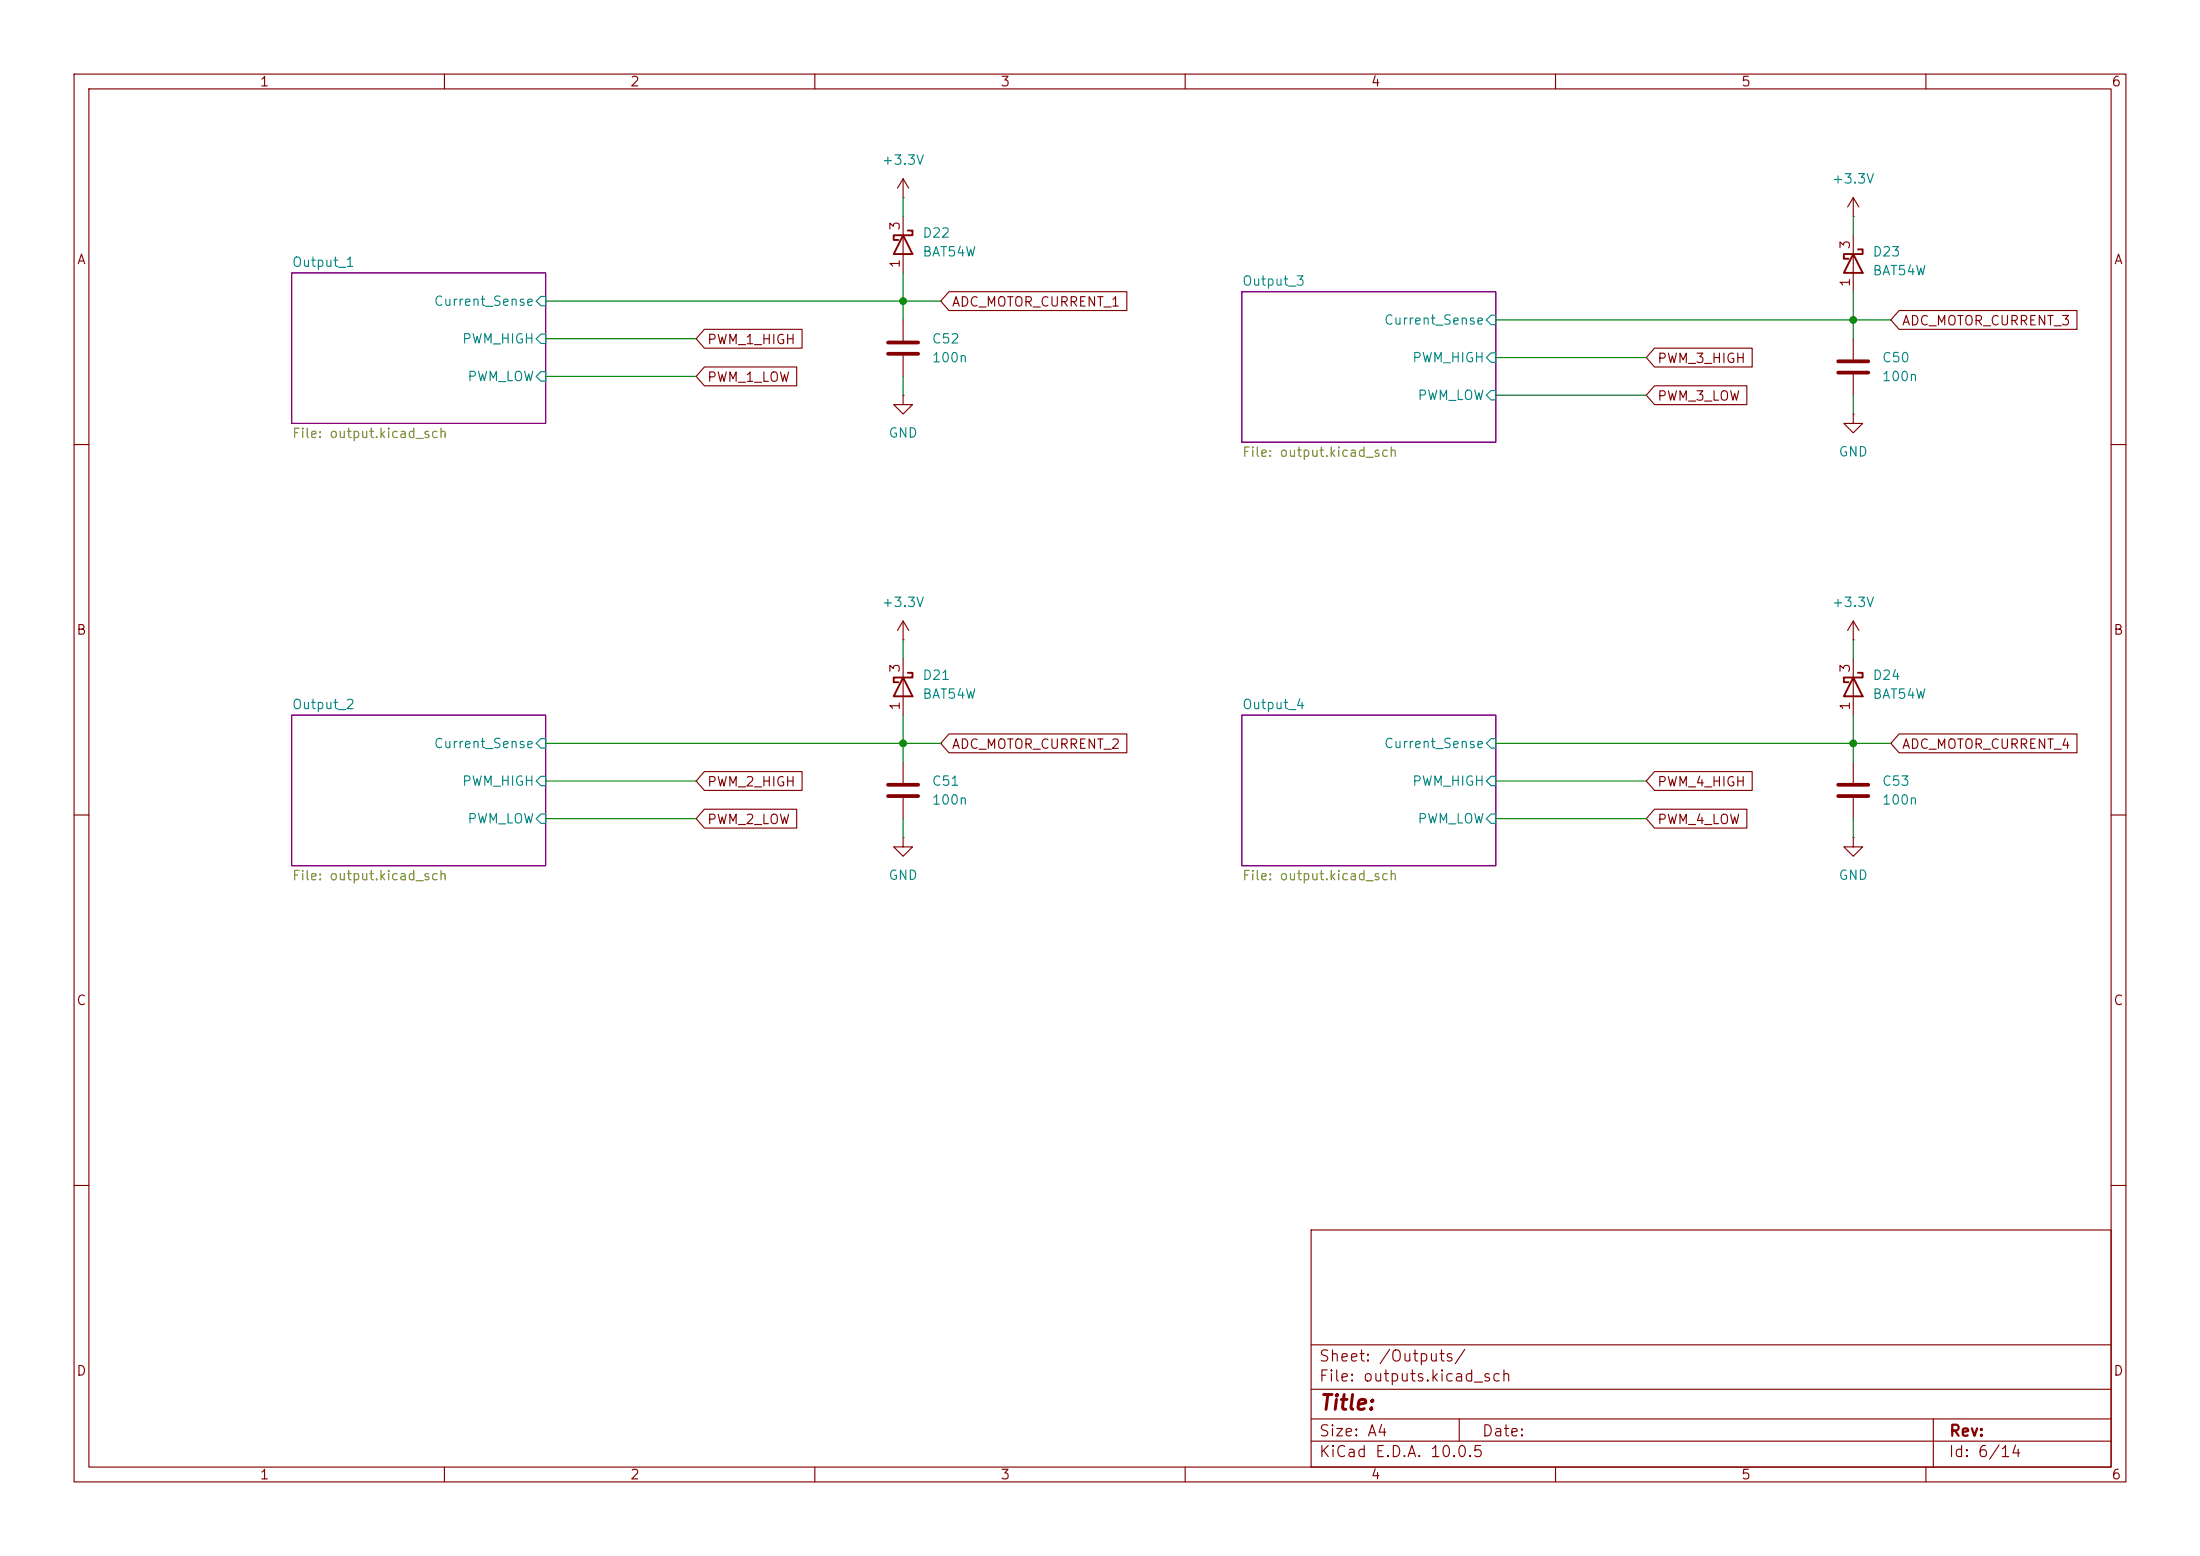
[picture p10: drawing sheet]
(kicad_sch
 (version 20260306)
 (generator "eeschema")
 (generator_version "10.0")
 (paper "A4")
 (lib_symbols
  (symbol "Device:C"
   (pin_numbers (hide yes))
   (pin_names
    (offset 0.254)) (exclude_from_sim no) (in_bom yes) (on_board yes)
   (in_pos_files yes)
   (duplicate_pin_numbers_are_jumpers no)
   (property "Reference" "C" (at 0.635 2.54 0) (show_name no) (do_not_autoplace no) (effects (font (size 1.27 1.27)) (justify left)))
   (property "Value" "C" (at 0.635 -2.54 0) (show_name no) (do_not_autoplace no) (effects (font (size 1.27 1.27)) (justify left)))
   (property "Footprint" "" (at 0.9652 -3.81 0) (show_name no) (do_not_autoplace no) (hide yes) (effects (font (size 1.27 1.27))))
   (property "Datasheet" "" (at 0 0 0) (show_name no) (do_not_autoplace no) (hide yes) (effects (font (size 1.27 1.27))))
   (property "Description" "Unpolarized capacitor" (at 0 0 0) (show_name no) (do_not_autoplace no) (hide yes) (effects (font (size 1.27 1.27))))
   (symbol "C_0_1"
    (polyline (pts (xy -2.032 0.762) (xy 2.032 0.762)) (stroke (width 0.508) (type default)) (fill (type none)))
    (polyline (pts (xy -2.032 -0.762) (xy 2.032 -0.762)) (stroke (width 0.508) (type default)) (fill (type none))))
   (symbol "C_1_1"
    (pin passive line (at 0 3.81 270) (length 2.794) (name "" (effects (font (size 1.27 1.27)))) (number "1" (effects (font (size 1.27 1.27)))))
    (pin passive line (at 0 -3.81 90) (length 2.794) (name "" (effects (font (size 1.27 1.27)))) (number "2" (effects (font (size 1.27 1.27))))))
   (embedded_fonts no))
  (symbol "Diode:BAT54W"
   (pin_names
    (offset 1.016) (hide yes)) (exclude_from_sim no) (in_bom yes) (on_board yes)
   (in_pos_files yes)
   (duplicate_pin_numbers_are_jumpers no)
   (property "Reference" "D" (at 0 2.54 0) (show_name no) (do_not_autoplace no) (effects (font (size 1.27 1.27))))
   (property "Value" "BAT54W" (at 0 -2.54 0) (show_name no) (do_not_autoplace no) (effects (font (size 1.27 1.27))))
   (property "Footprint" "Package_TO_SOT_SMD:SOT-323_SC-70" (at 0 -4.445 0) (show_name no) (do_not_autoplace no) (hide yes) (effects (font (size 1.27 1.27))))
   (property "Datasheet" "https://assets.nexperia.com/documents/data-sheet/BAT54W_SER.pdf" (at 0 0 0) (show_name no) (do_not_autoplace no) (hide yes) (effects (font (size 1.27 1.27))))
   (property "Description" "Schottky barrier diode, SOT-323" (at 0 0 0) (show_name no) (do_not_autoplace no) (hide yes) (effects (font (size 1.27 1.27))))
   (symbol "BAT54W_0_1"
    (polyline (pts (xy -1.905 0.635) (xy -1.905 1.27) (xy -1.27 1.27) (xy -1.27 -1.27) (xy -0.635 -1.27) (xy -0.635 -0.635)) (stroke (width 0.254) (type default)) (fill (type none)))
    (polyline (pts (xy 1.27 1.27) (xy 1.27 -1.27) (xy -1.27 0) (xy 1.27 1.27)) (stroke (width 0.254) (type default)) (fill (type none)))
    (polyline (pts (xy 1.27 0) (xy -1.27 0)) (stroke (width 0) (type default)) (fill (type none))))
   (symbol "BAT54W_1_1"
    (pin passive line (at 3.81 0 180) (length 2.54) (name "A" (effects (font (size 1.27 1.27)))) (number "1" (effects (font (size 1.27 1.27)))))
    (pin no_connect line (at 0 0 90) (length 2.54) (hide yes) (name "NC" (effects (font (size 1.27 1.27)))) (number "2" (effects (font (size 1.27 1.27)))))
    (pin passive line (at -3.81 0 0) (length 2.54) (name "K" (effects (font (size 1.27 1.27)))) (number "3" (effects (font (size 1.27 1.27))))))
   (embedded_fonts no))
  (symbol "power:+3.3V"
   (power global)
   (pin_numbers (hide yes))
   (pin_names
    (offset 0) (hide yes)) (exclude_from_sim no) (in_bom yes) (on_board yes)
   (in_pos_files yes)
   (duplicate_pin_numbers_are_jumpers no)
   (property "Reference" "#PWR" (at 0 -3.81 0) (show_name no) (do_not_autoplace no) (hide yes) (effects (font (size 1.27 1.27))))
   (property "Value" "+3.3V" (at 0 3.556 0) (show_name no) (do_not_autoplace no) (effects (font (size 1.27 1.27))))
   (property "Footprint" "" (at 0 0 0) (show_name no) (do_not_autoplace no) (hide yes) (effects (font (size 1.27 1.27))))
   (property "Datasheet" "" (at 0 0 0) (show_name no) (do_not_autoplace no) (hide yes) (effects (font (size 1.27 1.27))))
   (property "Description" "Power symbol creates a global label with name \"+3.3V\"" (at 0 0 0) (show_name no) (do_not_autoplace no) (hide yes) (effects (font (size 1.27 1.27))))
   (symbol "+3.3V_0_1"
    (polyline (pts (xy -0.762 1.27) (xy 0 2.54)) (stroke (width 0) (type default)) (fill (type none)))
    (polyline (pts (xy 0 2.54) (xy 0.762 1.27)) (stroke (width 0) (type default)) (fill (type none)))
    (polyline (pts (xy 0 0) (xy 0 2.54)) (stroke (width 0) (type default)) (fill (type none))))
   (symbol "+3.3V_1_1"
    (pin power_in line (at 0 0 90) (length 0) (name "" (effects (font (size 1.27 1.27)))) (number "1" (effects (font (size 1.27 1.27))))))
   (embedded_fonts no))
  (symbol "power:GND"
   (power global)
   (pin_numbers (hide yes))
   (pin_names
    (offset 0) (hide yes)) (exclude_from_sim no) (in_bom yes) (on_board yes)
   (in_pos_files yes)
   (duplicate_pin_numbers_are_jumpers no)
   (property "Reference" "#PWR" (at 0 -6.35 0) (show_name no) (do_not_autoplace no) (hide yes) (effects (font (size 1.27 1.27))))
   (property "Value" "GND" (at 0 -3.81 0) (show_name no) (do_not_autoplace no) (effects (font (size 1.27 1.27))))
   (property "Footprint" "" (at 0 0 0) (show_name no) (do_not_autoplace no) (hide yes) (effects (font (size 1.27 1.27))))
   (property "Datasheet" "" (at 0 0 0) (show_name no) (do_not_autoplace no) (hide yes) (effects (font (size 1.27 1.27))))
   (property "Description" "Power symbol creates a global label with name \"GND\" , ground" (at 0 0 0) (show_name no) (do_not_autoplace no) (hide yes) (effects (font (size 1.27 1.27))))
   (symbol "GND_0_1"
    (polyline (pts (xy 0 0) (xy 0 -1.27) (xy 1.27 -1.27) (xy 0 -2.54) (xy -1.27 -1.27) (xy 0 -1.27)) (stroke (width 0) (type default)) (fill (type none))))
   (symbol "GND_1_1"
    (pin power_in line (at 0 0 270) (length 0) (name "" (effects (font (size 1.27 1.27)))) (number "1" (effects (font (size 1.27 1.27))))))
   (embedded_fonts no)))
 (junction
  (at 121.92 100.33)
  (diameter 0)
  (color 0 0 0 0))
 (junction
  (at 250.19 43.18)
  (diameter 0)
  (color 0 0 0 0))
 (junction
  (at 121.92 40.64)
  (diameter 0)
  (color 0 0 0 0))
 (junction
  (at 250.19 100.33)
  (diameter 0)
  (color 0 0 0 0))
 (wire
  (pts (xy 201.93 48.26) (xy 222.25 48.26))
  (stroke (width 0) (type default)))
 (wire
  (pts (xy 127 100.33) (xy 121.92 100.33))
  (stroke (width 0) (type default)))
 (wire
  (pts (xy 201.93 100.33) (xy 250.19 100.33))
  (stroke (width 0) (type default)))
 (wire
  (pts (xy 121.92 26.67) (xy 121.92 29.21))
  (stroke (width 0) (type default)))
 (wire
  (pts (xy 121.92 110.49) (xy 121.92 113.03))
  (stroke (width 0) (type default)))
 (wire
  (pts (xy 121.92 50.8) (xy 121.92 53.34))
  (stroke (width 0) (type default)))
 (wire
  (pts (xy 255.27 100.33) (xy 250.19 100.33))
  (stroke (width 0) (type default)))
 (wire
  (pts (xy 250.19 86.36) (xy 250.19 88.9))
  (stroke (width 0) (type default)))
 (wire
  (pts (xy 250.19 96.52) (xy 250.19 100.33))
  (stroke (width 0) (type default)))
 (wire
  (pts (xy 250.19 110.49) (xy 250.19 113.03))
  (stroke (width 0) (type default)))
 (wire
  (pts (xy 121.92 86.36) (xy 121.92 88.9))
  (stroke (width 0) (type default)))
 (wire
  (pts (xy 201.93 110.49) (xy 222.25 110.49))
  (stroke (width 0) (type default)))
 (wire
  (pts (xy 121.92 96.52) (xy 121.92 100.33))
  (stroke (width 0) (type default)))
 (wire
  (pts (xy 73.66 50.8) (xy 93.98 50.8))
  (stroke (width 0) (type default)))
 (wire
  (pts (xy 73.66 45.72) (xy 93.98 45.72))
  (stroke (width 0) (type default)))
 (wire
  (pts (xy 127 40.64) (xy 121.92 40.64))
  (stroke (width 0) (type default)))
 (wire
  (pts (xy 121.92 40.64) (xy 121.92 43.18))
  (stroke (width 0) (type default)))
 (wire
  (pts (xy 250.19 29.21) (xy 250.19 31.75))
  (stroke (width 0) (type default)))
 (wire
  (pts (xy 121.92 100.33) (xy 121.92 102.87))
  (stroke (width 0) (type default)))
 (wire
  (pts (xy 255.27 43.18) (xy 250.19 43.18))
  (stroke (width 0) (type default)))
 (wire
  (pts (xy 201.93 105.41) (xy 222.25 105.41))
  (stroke (width 0) (type default)))
 (wire
  (pts (xy 73.66 100.33) (xy 121.92 100.33))
  (stroke (width 0) (type default)))
 (wire
  (pts (xy 250.19 39.37) (xy 250.19 43.18))
  (stroke (width 0) (type default)))
 (wire
  (pts (xy 73.66 110.49) (xy 93.98 110.49))
  (stroke (width 0) (type default)))
 (wire
  (pts (xy 73.66 105.41) (xy 93.98 105.41))
  (stroke (width 0) (type default)))
 (wire
  (pts (xy 201.93 53.34) (xy 222.25 53.34))
  (stroke (width 0) (type default)))
 (wire
  (pts (xy 121.92 36.83) (xy 121.92 40.64))
  (stroke (width 0) (type default)))
 (wire
  (pts (xy 250.19 43.18) (xy 250.19 45.72))
  (stroke (width 0) (type default)))
 (wire
  (pts (xy 250.19 100.33) (xy 250.19 102.87))
  (stroke (width 0) (type default)))
 (wire
  (pts (xy 201.93 43.18) (xy 250.19 43.18))
  (stroke (width 0) (type default)))
 (wire
  (pts (xy 250.19 53.34) (xy 250.19 55.88))
  (stroke (width 0) (type default)))
 (wire
  (pts (xy 73.66 40.64) (xy 121.92 40.64))
  (stroke (width 0) (type default)))
 (global_label "PWM_2_LOW"
  (shape input)
  (at 93.98 110.49 0)
  (fields_autoplaced yes)
  (effects (font (size 1.27 1.27)) (justify left))
  (property "Intersheetrefs" "${INTERSHEET_REFS}" (at 108.0927 110.49 0) (hide yes) (show_name no) (do_not_autoplace no) (effects (font (size 1.27 1.27)) (justify left))))
 (global_label "ADC_MOTOR_CURRENT_1"
  (shape input)
  (at 127 40.64 0)
  (fields_autoplaced yes)
  (effects (font (size 1.27 1.27)) (justify left))
  (property "Intersheetrefs" "${INTERSHEET_REFS}" (at 152.6637 40.64 0) (hide yes) (show_name no) (do_not_autoplace no) (effects (font (size 1.27 1.27)) (justify left))))
 (global_label "PWM_4_LOW"
  (shape input)
  (at 222.25 110.49 0)
  (fields_autoplaced yes)
  (effects (font (size 1.27 1.27)) (justify left))
  (property "Intersheetrefs" "${INTERSHEET_REFS}" (at 236.3627 110.49 0) (hide yes) (show_name no) (do_not_autoplace no) (effects (font (size 1.27 1.27)) (justify left))))
 (global_label "PWM_1_HIGH"
  (shape input)
  (at 93.98 45.72 0)
  (fields_autoplaced yes)
  (effects (font (size 1.27 1.27)) (justify left))
  (property "Intersheetrefs" "${INTERSHEET_REFS}" (at 108.8185 45.72 0) (hide yes) (show_name no) (do_not_autoplace no) (effects (font (size 1.27 1.27)) (justify left))))
 (global_label "ADC_MOTOR_CURRENT_3"
  (shape input)
  (at 255.27 43.18 0)
  (fields_autoplaced yes)
  (effects (font (size 1.27 1.27)) (justify left))
  (property "Intersheetrefs" "${INTERSHEET_REFS}" (at 280.9337 43.18 0) (hide yes) (show_name no) (do_not_autoplace no) (effects (font (size 1.27 1.27)) (justify left))))
 (global_label "ADC_MOTOR_CURRENT_2"
  (shape input)
  (at 127 100.33 0)
  (fields_autoplaced yes)
  (effects (font (size 1.27 1.27)) (justify left))
  (property "Intersheetrefs" "${INTERSHEET_REFS}" (at 152.6637 100.33 0) (hide yes) (show_name no) (do_not_autoplace no) (effects (font (size 1.27 1.27)) (justify left))))
 (global_label "ADC_MOTOR_CURRENT_4"
  (shape input)
  (at 255.27 100.33 0)
  (fields_autoplaced yes)
  (effects (font (size 1.27 1.27)) (justify left))
  (property "Intersheetrefs" "${INTERSHEET_REFS}" (at 280.9337 100.33 0) (hide yes) (show_name no) (do_not_autoplace no) (effects (font (size 1.27 1.27)) (justify left))))
 (global_label "PWM_4_HIGH"
  (shape input)
  (at 222.25 105.41 0)
  (fields_autoplaced yes)
  (effects (font (size 1.27 1.27)) (justify left))
  (property "Intersheetrefs" "${INTERSHEET_REFS}" (at 237.0885 105.41 0) (hide yes) (show_name no) (do_not_autoplace no) (effects (font (size 1.27 1.27)) (justify left))))
 (global_label "PWM_2_HIGH"
  (shape input)
  (at 93.98 105.41 0)
  (fields_autoplaced yes)
  (effects (font (size 1.27 1.27)) (justify left))
  (property "Intersheetrefs" "${INTERSHEET_REFS}" (at 108.8185 105.41 0) (hide yes) (show_name no) (do_not_autoplace no) (effects (font (size 1.27 1.27)) (justify left))))
 (global_label "PWM_3_LOW"
  (shape input)
  (at 222.25 53.34 0)
  (fields_autoplaced yes)
  (effects (font (size 1.27 1.27)) (justify left))
  (property "Intersheetrefs" "${INTERSHEET_REFS}" (at 236.3627 53.34 0) (hide yes) (show_name no) (do_not_autoplace no) (effects (font (size 1.27 1.27)) (justify left))))
 (global_label "PWM_3_HIGH"
  (shape input)
  (at 222.25 48.26 0)
  (fields_autoplaced yes)
  (effects (font (size 1.27 1.27)) (justify left))
  (property "Intersheetrefs" "${INTERSHEET_REFS}" (at 237.0885 48.26 0) (hide yes) (show_name no) (do_not_autoplace no) (effects (font (size 1.27 1.27)) (justify left))))
 (global_label "PWM_1_LOW"
  (shape input)
  (at 93.98 50.8 0)
  (fields_autoplaced yes)
  (effects (font (size 1.27 1.27)) (justify left))
  (property "Intersheetrefs" "${INTERSHEET_REFS}" (at 108.0927 50.8 0) (hide yes) (show_name no) (do_not_autoplace no) (effects (font (size 1.27 1.27)) (justify left))))
 (symbol
  (lib_id "Device:C")
  (at 250.19 49.53 180)
  (unit 1)
  (body_style 1)
  (exclude_from_sim no)
  (in_bom yes)
  (on_board yes)
  (in_pos_files yes)
  (dnp no)
  (fields_autoplaced yes)
  (property "Reference" "C50" (at 254 48.2599 0) (show_name no) (do_not_autoplace no) (effects (font (size 1.27 1.27)) (justify right)))
  (property "Value" "100n" (at 254 50.7999 0) (show_name no) (do_not_autoplace no) (effects (font (size 1.27 1.27)) (justify right)))
  (property "Footprint" "Capacitor_SMD:C_0603_1608Metric_Pad1.08x0.95mm_HandSolder" (at 249.2248 45.72 0) (hide yes) (show_name no) (do_not_autoplace no) (effects (font (size 1.27 1.27))))
  (property "Datasheet" "" (at 250.19 49.53 0) (hide yes) (show_name no) (do_not_autoplace no) (effects (font (size 1.27 1.27))))
  (property "Description" "Unpolarized capacitor" (at 250.19 49.53 0) (hide yes) (show_name no) (do_not_autoplace no) (effects (font (size 1.27 1.27))))
  (property "LCSC Part #" "C14663" (at 250.19 49.53 0) (hide yes) (show_name no) (do_not_autoplace no) (effects (font (size 1.27 1.27))))
  (pin "2")
  (pin "1"))
 (symbol
  (lib_id "Device:C")
  (at 121.92 46.99 180)
  (unit 1)
  (body_style 1)
  (exclude_from_sim no)
  (in_bom yes)
  (on_board yes)
  (in_pos_files yes)
  (dnp no)
  (fields_autoplaced yes)
  (property "Reference" "C52" (at 125.73 45.7199 0) (show_name no) (do_not_autoplace no) (effects (font (size 1.27 1.27)) (justify right)))
  (property "Value" "100n" (at 125.73 48.2599 0) (show_name no) (do_not_autoplace no) (effects (font (size 1.27 1.27)) (justify right)))
  (property "Footprint" "Capacitor_SMD:C_0603_1608Metric_Pad1.08x0.95mm_HandSolder" (at 120.9548 43.18 0) (hide yes) (show_name no) (do_not_autoplace no) (effects (font (size 1.27 1.27))))
  (property "Datasheet" "" (at 121.92 46.99 0) (hide yes) (show_name no) (do_not_autoplace no) (effects (font (size 1.27 1.27))))
  (property "Description" "Unpolarized capacitor" (at 121.92 46.99 0) (hide yes) (show_name no) (do_not_autoplace no) (effects (font (size 1.27 1.27))))
  (property "LCSC Part #" "C14663" (at 121.92 46.99 0) (hide yes) (show_name no) (do_not_autoplace no) (effects (font (size 1.27 1.27))))
  (pin "2")
  (pin "1"))
 (symbol
  (lib_id "power:GND")
  (at 250.19 55.88 0)
  (unit 1)
  (body_style 1)
  (exclude_from_sim no)
  (in_bom yes)
  (on_board yes)
  (in_pos_files yes)
  (dnp no)
  (fields_autoplaced yes)
  (property "Reference" "#PWR070" (at 250.19 62.23 0) (hide yes) (show_name no) (do_not_autoplace no) (effects (font (size 1.27 1.27))))
  (property "Value" "GND" (at 250.19 60.96 0) (show_name no) (do_not_autoplace no) (effects (font (size 1.27 1.27))))
  (property "Footprint" "" (at 250.19 55.88 0) (hide yes) (show_name no) (do_not_autoplace no) (effects (font (size 1.27 1.27))))
  (property "Datasheet" "" (at 250.19 55.88 0) (hide yes) (show_name no) (do_not_autoplace no) (effects (font (size 1.27 1.27))))
  (property "Description" "Power symbol creates a global label with name \"GND\" , ground" (at 250.19 55.88 0) (hide yes) (show_name no) (do_not_autoplace no) (effects (font (size 1.27 1.27))))
  (pin "1"))
 (symbol
  (lib_id "power:+3.3V")
  (at 121.92 26.67 0)
  (unit 1)
  (body_style 1)
  (exclude_from_sim no)
  (in_bom yes)
  (on_board yes)
  (in_pos_files yes)
  (dnp no)
  (fields_autoplaced yes)
  (property "Reference" "#PWR065" (at 121.92 30.48 0) (hide yes) (show_name no) (do_not_autoplace no) (effects (font (size 1.27 1.27))))
  (property "Value" "+3.3V" (at 121.92 21.59 0) (show_name no) (do_not_autoplace no) (effects (font (size 1.27 1.27))))
  (property "Footprint" "" (at 121.92 26.67 0) (hide yes) (show_name no) (do_not_autoplace no) (effects (font (size 1.27 1.27))))
  (property "Datasheet" "" (at 121.92 26.67 0) (hide yes) (show_name no) (do_not_autoplace no) (effects (font (size 1.27 1.27))))
  (property "Description" "Power symbol creates a global label with name \"+3.3V\"" (at 121.92 26.67 0) (hide yes) (show_name no) (do_not_autoplace no) (effects (font (size 1.27 1.27))))
  (pin "1"))
 (symbol
  (lib_id "Diode:BAT54W")
  (at 121.92 33.02 270)
  (unit 1)
  (body_style 1)
  (exclude_from_sim no)
  (in_bom yes)
  (on_board yes)
  (in_pos_files yes)
  (dnp no)
  (fields_autoplaced yes)
  (property "Reference" "D22" (at 124.46 31.4324 90) (show_name no) (do_not_autoplace no) (effects (font (size 1.27 1.27)) (justify left)))
  (property "Value" "BAT54W" (at 124.46 33.9724 90) (show_name no) (do_not_autoplace no) (effects (font (size 1.27 1.27)) (justify left)))
  (property "Footprint" "Package_TO_SOT_SMD:SOT-323_SC-70" (at 117.475 33.02 0) (hide yes) (show_name no) (do_not_autoplace no) (effects (font (size 1.27 1.27))))
  (property "Datasheet" "https://assets.nexperia.com/documents/data-sheet/BAT54W_SER.pdf" (at 121.92 33.02 0) (hide yes) (show_name no) (do_not_autoplace no) (effects (font (size 1.27 1.27))))
  (property "Description" "Schottky barrier diode, SOT-323" (at 121.92 33.02 0) (hide yes) (show_name no) (do_not_autoplace no) (effects (font (size 1.27 1.27))))
  (property "LCSC Part #" "C77328" (at 121.92 33.02 90) (hide yes) (show_name no) (do_not_autoplace no) (effects (font (size 1.27 1.27))))
  (pin "2")
  (pin "3")
  (pin "1"))
 (symbol
  (lib_id "Device:C")
  (at 121.92 106.68 180)
  (unit 1)
  (body_style 1)
  (exclude_from_sim no)
  (in_bom yes)
  (on_board yes)
  (in_pos_files yes)
  (dnp no)
  (fields_autoplaced yes)
  (property "Reference" "C51" (at 125.73 105.4099 0) (show_name no) (do_not_autoplace no) (effects (font (size 1.27 1.27)) (justify right)))
  (property "Value" "100n" (at 125.73 107.9499 0) (show_name no) (do_not_autoplace no) (effects (font (size 1.27 1.27)) (justify right)))
  (property "Footprint" "Capacitor_SMD:C_0603_1608Metric_Pad1.08x0.95mm_HandSolder" (at 120.9548 102.87 0) (hide yes) (show_name no) (do_not_autoplace no) (effects (font (size 1.27 1.27))))
  (property "Datasheet" "" (at 121.92 106.68 0) (hide yes) (show_name no) (do_not_autoplace no) (effects (font (size 1.27 1.27))))
  (property "Description" "Unpolarized capacitor" (at 121.92 106.68 0) (hide yes) (show_name no) (do_not_autoplace no) (effects (font (size 1.27 1.27))))
  (property "LCSC Part #" "C14663" (at 121.92 106.68 0) (hide yes) (show_name no) (do_not_autoplace no) (effects (font (size 1.27 1.27))))
  (pin "2")
  (pin "1"))
 (symbol
  (lib_id "power:+3.3V")
  (at 121.92 86.36 0)
  (unit 1)
  (body_style 1)
  (exclude_from_sim no)
  (in_bom yes)
  (on_board yes)
  (in_pos_files yes)
  (dnp no)
  (fields_autoplaced yes)
  (property "Reference" "#PWR067" (at 121.92 90.17 0) (hide yes) (show_name no) (do_not_autoplace no) (effects (font (size 1.27 1.27))))
  (property "Value" "+3.3V" (at 121.92 81.28 0) (show_name no) (do_not_autoplace no) (effects (font (size 1.27 1.27))))
  (property "Footprint" "" (at 121.92 86.36 0) (hide yes) (show_name no) (do_not_autoplace no) (effects (font (size 1.27 1.27))))
  (property "Datasheet" "" (at 121.92 86.36 0) (hide yes) (show_name no) (do_not_autoplace no) (effects (font (size 1.27 1.27))))
  (property "Description" "Power symbol creates a global label with name \"+3.3V\"" (at 121.92 86.36 0) (hide yes) (show_name no) (do_not_autoplace no) (effects (font (size 1.27 1.27))))
  (pin "1"))
 (symbol
  (lib_id "power:GND")
  (at 250.19 113.03 0)
  (unit 1)
  (body_style 1)
  (exclude_from_sim no)
  (in_bom yes)
  (on_board yes)
  (in_pos_files yes)
  (dnp no)
  (fields_autoplaced yes)
  (property "Reference" "#PWR072" (at 250.19 119.38 0) (hide yes) (show_name no) (do_not_autoplace no) (effects (font (size 1.27 1.27))))
  (property "Value" "GND" (at 250.19 118.11 0) (show_name no) (do_not_autoplace no) (effects (font (size 1.27 1.27))))
  (property "Footprint" "" (at 250.19 113.03 0) (hide yes) (show_name no) (do_not_autoplace no) (effects (font (size 1.27 1.27))))
  (property "Datasheet" "" (at 250.19 113.03 0) (hide yes) (show_name no) (do_not_autoplace no) (effects (font (size 1.27 1.27))))
  (property "Description" "Power symbol creates a global label with name \"GND\" , ground" (at 250.19 113.03 0) (hide yes) (show_name no) (do_not_autoplace no) (effects (font (size 1.27 1.27))))
  (pin "1"))
 (symbol
  (lib_id "power:+3.3V")
  (at 250.19 29.21 0)
  (unit 1)
  (body_style 1)
  (exclude_from_sim no)
  (in_bom yes)
  (on_board yes)
  (in_pos_files yes)
  (dnp no)
  (fields_autoplaced yes)
  (property "Reference" "#PWR069" (at 250.19 33.02 0) (hide yes) (show_name no) (do_not_autoplace no) (effects (font (size 1.27 1.27))))
  (property "Value" "+3.3V" (at 250.19 24.13 0) (show_name no) (do_not_autoplace no) (effects (font (size 1.27 1.27))))
  (property "Footprint" "" (at 250.19 29.21 0) (hide yes) (show_name no) (do_not_autoplace no) (effects (font (size 1.27 1.27))))
  (property "Datasheet" "" (at 250.19 29.21 0) (hide yes) (show_name no) (do_not_autoplace no) (effects (font (size 1.27 1.27))))
  (property "Description" "Power symbol creates a global label with name \"+3.3V\"" (at 250.19 29.21 0) (hide yes) (show_name no) (do_not_autoplace no) (effects (font (size 1.27 1.27))))
  (pin "1"))
 (symbol
  (lib_id "Device:C")
  (at 250.19 106.68 180)
  (unit 1)
  (body_style 1)
  (exclude_from_sim no)
  (in_bom yes)
  (on_board yes)
  (in_pos_files yes)
  (dnp no)
  (fields_autoplaced yes)
  (property "Reference" "C53" (at 254 105.4099 0) (show_name no) (do_not_autoplace no) (effects (font (size 1.27 1.27)) (justify right)))
  (property "Value" "100n" (at 254 107.9499 0) (show_name no) (do_not_autoplace no) (effects (font (size 1.27 1.27)) (justify right)))
  (property "Footprint" "Capacitor_SMD:C_0603_1608Metric_Pad1.08x0.95mm_HandSolder" (at 249.2248 102.87 0) (hide yes) (show_name no) (do_not_autoplace no) (effects (font (size 1.27 1.27))))
  (property "Datasheet" "" (at 250.19 106.68 0) (hide yes) (show_name no) (do_not_autoplace no) (effects (font (size 1.27 1.27))))
  (property "Description" "Unpolarized capacitor" (at 250.19 106.68 0) (hide yes) (show_name no) (do_not_autoplace no) (effects (font (size 1.27 1.27))))
  (property "LCSC Part #" "C14663" (at 250.19 106.68 0) (hide yes) (show_name no) (do_not_autoplace no) (effects (font (size 1.27 1.27))))
  (pin "2")
  (pin "1"))
 (symbol
  (lib_id "power:GND")
  (at 121.92 53.34 0)
  (unit 1)
  (body_style 1)
  (exclude_from_sim no)
  (in_bom yes)
  (on_board yes)
  (in_pos_files yes)
  (dnp no)
  (fields_autoplaced yes)
  (property "Reference" "#PWR066" (at 121.92 59.69 0) (hide yes) (show_name no) (do_not_autoplace no) (effects (font (size 1.27 1.27))))
  (property "Value" "GND" (at 121.92 58.42 0) (show_name no) (do_not_autoplace no) (effects (font (size 1.27 1.27))))
  (property "Footprint" "" (at 121.92 53.34 0) (hide yes) (show_name no) (do_not_autoplace no) (effects (font (size 1.27 1.27))))
  (property "Datasheet" "" (at 121.92 53.34 0) (hide yes) (show_name no) (do_not_autoplace no) (effects (font (size 1.27 1.27))))
  (property "Description" "Power symbol creates a global label with name \"GND\" , ground" (at 121.92 53.34 0) (hide yes) (show_name no) (do_not_autoplace no) (effects (font (size 1.27 1.27))))
  (pin "1"))
 (symbol
  (lib_id "power:+3.3V")
  (at 250.19 86.36 0)
  (unit 1)
  (body_style 1)
  (exclude_from_sim no)
  (in_bom yes)
  (on_board yes)
  (in_pos_files yes)
  (dnp no)
  (fields_autoplaced yes)
  (property "Reference" "#PWR071" (at 250.19 90.17 0) (hide yes) (show_name no) (do_not_autoplace no) (effects (font (size 1.27 1.27))))
  (property "Value" "+3.3V" (at 250.19 81.28 0) (show_name no) (do_not_autoplace no) (effects (font (size 1.27 1.27))))
  (property "Footprint" "" (at 250.19 86.36 0) (hide yes) (show_name no) (do_not_autoplace no) (effects (font (size 1.27 1.27))))
  (property "Datasheet" "" (at 250.19 86.36 0) (hide yes) (show_name no) (do_not_autoplace no) (effects (font (size 1.27 1.27))))
  (property "Description" "Power symbol creates a global label with name \"+3.3V\"" (at 250.19 86.36 0) (hide yes) (show_name no) (do_not_autoplace no) (effects (font (size 1.27 1.27))))
  (pin "1"))
 (symbol
  (lib_id "Diode:BAT54W")
  (at 121.92 92.71 270)
  (unit 1)
  (body_style 1)
  (exclude_from_sim no)
  (in_bom yes)
  (on_board yes)
  (in_pos_files yes)
  (dnp no)
  (fields_autoplaced yes)
  (property "Reference" "D21" (at 124.46 91.1224 90) (show_name no) (do_not_autoplace no) (effects (font (size 1.27 1.27)) (justify left)))
  (property "Value" "BAT54W" (at 124.46 93.6624 90) (show_name no) (do_not_autoplace no) (effects (font (size 1.27 1.27)) (justify left)))
  (property "Footprint" "Package_TO_SOT_SMD:SOT-323_SC-70" (at 117.475 92.71 0) (hide yes) (show_name no) (do_not_autoplace no) (effects (font (size 1.27 1.27))))
  (property "Datasheet" "https://assets.nexperia.com/documents/data-sheet/BAT54W_SER.pdf" (at 121.92 92.71 0) (hide yes) (show_name no) (do_not_autoplace no) (effects (font (size 1.27 1.27))))
  (property "Description" "Schottky barrier diode, SOT-323" (at 121.92 92.71 0) (hide yes) (show_name no) (do_not_autoplace no) (effects (font (size 1.27 1.27))))
  (property "LCSC Part #" "C77328" (at 121.92 92.71 90) (hide yes) (show_name no) (do_not_autoplace no) (effects (font (size 1.27 1.27))))
  (pin "2")
  (pin "3")
  (pin "1"))
 (symbol
  (lib_id "power:GND")
  (at 121.92 113.03 0)
  (unit 1)
  (body_style 1)
  (exclude_from_sim no)
  (in_bom yes)
  (on_board yes)
  (in_pos_files yes)
  (dnp no)
  (fields_autoplaced yes)
  (property "Reference" "#PWR068" (at 121.92 119.38 0) (hide yes) (show_name no) (do_not_autoplace no) (effects (font (size 1.27 1.27))))
  (property "Value" "GND" (at 121.92 118.11 0) (show_name no) (do_not_autoplace no) (effects (font (size 1.27 1.27))))
  (property "Footprint" "" (at 121.92 113.03 0) (hide yes) (show_name no) (do_not_autoplace no) (effects (font (size 1.27 1.27))))
  (property "Datasheet" "" (at 121.92 113.03 0) (hide yes) (show_name no) (do_not_autoplace no) (effects (font (size 1.27 1.27))))
  (property "Description" "Power symbol creates a global label with name \"GND\" , ground" (at 121.92 113.03 0) (hide yes) (show_name no) (do_not_autoplace no) (effects (font (size 1.27 1.27))))
  (pin "1"))
 (symbol
  (lib_id "Diode:BAT54W")
  (at 250.19 35.56 270)
  (unit 1)
  (body_style 1)
  (exclude_from_sim no)
  (in_bom yes)
  (on_board yes)
  (in_pos_files yes)
  (dnp no)
  (fields_autoplaced yes)
  (property "Reference" "D23" (at 252.73 33.9724 90) (show_name no) (do_not_autoplace no) (effects (font (size 1.27 1.27)) (justify left)))
  (property "Value" "BAT54W" (at 252.73 36.5124 90) (show_name no) (do_not_autoplace no) (effects (font (size 1.27 1.27)) (justify left)))
  (property "Footprint" "Package_TO_SOT_SMD:SOT-323_SC-70" (at 245.745 35.56 0) (hide yes) (show_name no) (do_not_autoplace no) (effects (font (size 1.27 1.27))))
  (property "Datasheet" "https://assets.nexperia.com/documents/data-sheet/BAT54W_SER.pdf" (at 250.19 35.56 0) (hide yes) (show_name no) (do_not_autoplace no) (effects (font (size 1.27 1.27))))
  (property "Description" "Schottky barrier diode, SOT-323" (at 250.19 35.56 0) (hide yes) (show_name no) (do_not_autoplace no) (effects (font (size 1.27 1.27))))
  (property "LCSC Part #" "C77328" (at 250.19 35.56 90) (hide yes) (show_name no) (do_not_autoplace no) (effects (font (size 1.27 1.27))))
  (pin "2")
  (pin "3")
  (pin "1"))
 (symbol
  (lib_id "Diode:BAT54W")
  (at 250.19 92.71 270)
  (unit 1)
  (body_style 1)
  (exclude_from_sim no)
  (in_bom yes)
  (on_board yes)
  (in_pos_files yes)
  (dnp no)
  (fields_autoplaced yes)
  (property "Reference" "D24" (at 252.73 91.1224 90) (show_name no) (do_not_autoplace no) (effects (font (size 1.27 1.27)) (justify left)))
  (property "Value" "BAT54W" (at 252.73 93.6624 90) (show_name no) (do_not_autoplace no) (effects (font (size 1.27 1.27)) (justify left)))
  (property "Footprint" "Package_TO_SOT_SMD:SOT-323_SC-70" (at 245.745 92.71 0) (hide yes) (show_name no) (do_not_autoplace no) (effects (font (size 1.27 1.27))))
  (property "Datasheet" "https://assets.nexperia.com/documents/data-sheet/BAT54W_SER.pdf" (at 250.19 92.71 0) (hide yes) (show_name no) (do_not_autoplace no) (effects (font (size 1.27 1.27))))
  (property "Description" "Schottky barrier diode, SOT-323" (at 250.19 92.71 0) (hide yes) (show_name no) (do_not_autoplace no) (effects (font (size 1.27 1.27))))
  (property "LCSC Part #" "C77328" (at 250.19 92.71 90) (hide yes) (show_name no) (do_not_autoplace no) (effects (font (size 1.27 1.27))))
  (pin "2")
  (pin "3")
  (pin "1"))
 (sheet
  (at 39.37 96.52)
  (size 34.29 20.32)
  (exclude_from_sim no)
  (in_bom yes)
  (on_board yes)
  (dnp no)
  (fields_autoplaced yes)
  (stroke (width 0.1524) (type solid))
  (fill (color 0 0 0 0))
  (property "Sheetname" "Output_2" (at 39.37 95.8084 0) (show_name no) (do_not_autoplace no) (effects (font (size 1.27 1.27)) (justify left bottom)))
  (property "Sheetfile" "output.kicad_sch" (at 39.37 117.4246 0) (show_name no) (do_not_autoplace no) (effects (font (size 1.27 1.27)) (justify left top)))
  (pin "Current_Sense" input (at 73.66 100.33 0) (effects (font (size 1.27 1.27)) (justify right)))
  (pin "PWM_HIGH" input (at 73.66 105.41 0) (effects (font (size 1.27 1.27)) (justify right)))
  (pin "PWM_LOW" input (at 73.66 110.49 0) (effects (font (size 1.27 1.27)) (justify right))))
 (sheet
  (at 167.64 96.52)
  (size 34.29 20.32)
  (exclude_from_sim no)
  (in_bom yes)
  (on_board yes)
  (dnp no)
  (fields_autoplaced yes)
  (stroke (width 0.1524) (type solid))
  (fill (color 0 0 0 0))
  (property "Sheetname" "Output_4" (at 167.64 95.8084 0) (show_name no) (do_not_autoplace no) (effects (font (size 1.27 1.27)) (justify left bottom)))
  (property "Sheetfile" "output.kicad_sch" (at 167.64 117.4246 0) (show_name no) (do_not_autoplace no) (effects (font (size 1.27 1.27)) (justify left top)))
  (pin "Current_Sense" input (at 201.93 100.33 0) (effects (font (size 1.27 1.27)) (justify right)))
  (pin "PWM_HIGH" input (at 201.93 105.41 0) (effects (font (size 1.27 1.27)) (justify right)))
  (pin "PWM_LOW" input (at 201.93 110.49 0) (effects (font (size 1.27 1.27)) (justify right))))
 (sheet
  (at 167.64 39.37)
  (size 34.29 20.32)
  (exclude_from_sim no)
  (in_bom yes)
  (on_board yes)
  (dnp no)
  (fields_autoplaced yes)
  (stroke (width 0.1524) (type solid))
  (fill (color 0 0 0 0))
  (property "Sheetname" "Output_3" (at 167.64 38.6584 0) (show_name no) (do_not_autoplace no) (effects (font (size 1.27 1.27)) (justify left bottom)))
  (property "Sheetfile" "output.kicad_sch" (at 167.64 60.2746 0) (show_name no) (do_not_autoplace no) (effects (font (size 1.27 1.27)) (justify left top)))
  (pin "Current_Sense" input (at 201.93 43.18 0) (effects (font (size 1.27 1.27)) (justify right)))
  (pin "PWM_HIGH" input (at 201.93 48.26 0) (effects (font (size 1.27 1.27)) (justify right)))
  (pin "PWM_LOW" input (at 201.93 53.34 0) (effects (font (size 1.27 1.27)) (justify right))))
 (sheet
  (at 39.37 36.83)
  (size 34.29 20.32)
  (exclude_from_sim no)
  (in_bom yes)
  (on_board yes)
  (dnp no)
  (fields_autoplaced yes)
  (stroke (width 0.1524) (type solid))
  (fill (color 0 0 0 0))
  (property "Sheetname" "Output_1" (at 39.37 36.1184 0) (show_name no) (do_not_autoplace no) (effects (font (size 1.27 1.27)) (justify left bottom)))
  (property "Sheetfile" "output.kicad_sch" (at 39.37 57.7346 0) (show_name no) (do_not_autoplace no) (effects (font (size 1.27 1.27)) (justify left top)))
  (pin "Current_Sense" input (at 73.66 40.64 0) (effects (font (size 1.27 1.27)) (justify right)))
  (pin "PWM_HIGH" input (at 73.66 45.72 0) (effects (font (size 1.27 1.27)) (justify right)))
  (pin "PWM_LOW" input (at 73.66 50.8 0) (effects (font (size 1.27 1.27)) (justify right))))
 (sheet_instances
  (path ""
   (page "6"))))
